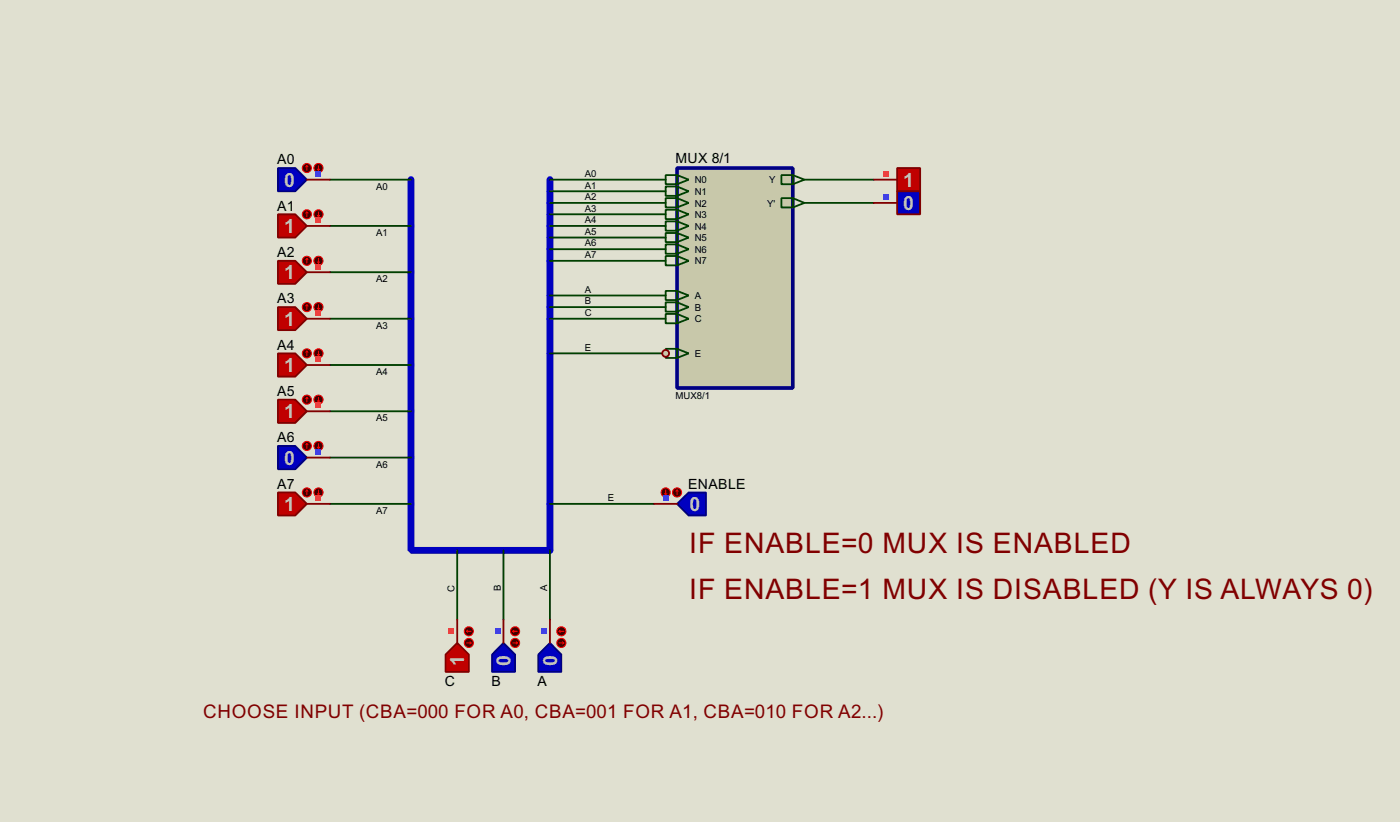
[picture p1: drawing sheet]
<svg xmlns="http://www.w3.org/2000/svg" width="307mm" height="180mm" viewBox="0 0 307 180" stroke-linecap="round" stroke-linejoin="round" font-family="sans-serif">
<path d="M0 0h307.3v180.3h-307.3z" fill="#e0e0d0"/>
<path d="M90.2 39.4v81.3h30.5v-81.3" fill="none" stroke="#0000c0" stroke-width="1.5"/>
<g fill="none" stroke="#004000" stroke-width=".4">
<path d="M72.4 39.4h17.8M120.7 39.4h25.4M176.6 39.4h15.2M72.4 59.7h17.8M72.4 49.6h17.8M120.7 49.6h25.4M120.7 44.5h25.4M120.7 57.2h25.4M120.7 54.7h25.4M120.7 52.1h25.4M120.7 47h25.4M120.7 42h25.4"/>
<path d="M176.6 44.5h15.2M72.4 69.9h17.8M120.7 69.9h25.4M120.7 77.5h25.4M120.7 67.4h25.4M120.7 64.8h25.4M72.4 90.2h17.8M72.4 80.1h17.8M72.4 110.5h17.8M72.4 100.4h17.8M120.7 110.5h22.9M100.4 120.7v15.2"/>
<path d="M110.5 120.7v15.2M120.7 120.7v15.2"/>
</g>
<path d="M61 36.9h3.8l2.6 2.5-2.6 2.6h-3.8z" fill-rule="evenodd" fill="#0000c0" stroke="#000080" stroke-width=".4"/>
<path d="M67.4 39.4h5" fill="none" stroke="#800000" stroke-width=".4"/>
<circle cx="67.3" cy="36.9" r="1" fill="#400000" stroke="#f00" stroke-width=".22"/>
<path d="M67.4 36.4l-.3 .2M67.4 36.4l.2 .2M67.4 36.4v1" fill="none" stroke="#f00" stroke-width=".22"/>
<circle cx="69.9" cy="36.9" r="1" fill="#400000" stroke="#f00" stroke-width=".22"/>
<path d="M69.7 37.1l.2 .3M69.9 36.4v1M70.2 37.1l-.3 .3" fill="none" stroke="#f00" stroke-width=".22"/>
<path d="M69.3 37.5h1.2v1.3h-1.2z" fill="#4040ff"/>
<path d="M61 47h3.8l2.6 2.6-2.6 2.5h-3.8z" fill-rule="evenodd" fill="#c00000" stroke="#800000" stroke-width=".4"/>
<path d="M67.4 49.6h5" fill="none" stroke="#800000" stroke-width=".4"/>
<circle cx="67.3" cy="47" r="1" fill="#400000" stroke="#f00" stroke-width=".22"/>
<path d="M67.4 46.5l-.3 .3M67.4 46.5l.2 .3M67.4 46.5v1.1" fill="none" stroke="#f00" stroke-width=".22"/>
<circle cx="69.9" cy="47" r="1" fill="#400000" stroke="#f00" stroke-width=".22"/>
<path d="M69.7 47.3l.2 .3M69.9 46.5v1.1M70.2 47.3l-.3 .3" fill="none" stroke="#f00" stroke-width=".22"/>
<path d="M69.3 47.7h1.2v1.2h-1.2z" fill="#ff4040"/>
<path d="M61 57.2h3.8l2.6 2.5-2.6 2.6h-3.8z" fill-rule="evenodd" fill="#c00000" stroke="#800000" stroke-width=".4"/>
<path d="M67.4 59.7h5" fill="none" stroke="#800000" stroke-width=".4"/>
<circle cx="67.3" cy="57.2" r="1" fill="#400000" stroke="#f00" stroke-width=".22"/>
<path d="M67.4 56.7l-.3 .3M67.4 56.7l.2 .3M67.4 56.7v1" fill="none" stroke="#f00" stroke-width=".22"/>
<circle cx="69.9" cy="57.2" r="1" fill="#400000" stroke="#f00" stroke-width=".22"/>
<path d="M69.7 57.5l.2 .2M69.9 56.7v1M70.2 57.5l-.3 .2" fill="none" stroke="#f00" stroke-width=".22"/>
<path d="M69.3 57.8h1.2v1.3h-1.2z" fill="#ff4040"/>
<path d="M61 67.4h3.8l2.6 2.5-2.6 2.5h-3.8z" fill-rule="evenodd" fill="#c00000" stroke="#800000" stroke-width=".4"/>
<path d="M67.4 69.9h5" fill="none" stroke="#800000" stroke-width=".4"/>
<circle cx="67.3" cy="67.4" r="1" fill="#400000" stroke="#f00" stroke-width=".22"/>
<path d="M67.4 66.9l-.3 .2M67.4 66.9l.2 .2M67.4 66.9v1" fill="none" stroke="#f00" stroke-width=".22"/>
<circle cx="69.9" cy="67.4" r="1" fill="#400000" stroke="#f00" stroke-width=".22"/>
<path d="M69.7 67.6l.2 .3M69.9 66.9v1M70.2 67.6l-.3 .3" fill="none" stroke="#f00" stroke-width=".22"/>
<path d="M69.3 68h1.2v1.3h-1.2z" fill="#ff4040"/>
<path d="M61 77.5h3.8l2.6 2.6-2.6 2.5h-3.8z" fill-rule="evenodd" fill="#c00000" stroke="#800000" stroke-width=".4"/>
<path d="M67.4 80.1h5" fill="none" stroke="#800000" stroke-width=".4"/>
<circle cx="67.3" cy="77.5" r="1" fill="#400000" stroke="#f00" stroke-width=".22"/>
<path d="M67.4 77l-.3 .3M67.4 77l.2 .3M67.4 77v1" fill="none" stroke="#f00" stroke-width=".22"/>
<circle cx="69.9" cy="77.5" r="1" fill="#400000" stroke="#f00" stroke-width=".22"/>
<path d="M69.7 77.8l.2 .2M69.9 77v1M70.2 77.8l-.3 .2" fill="none" stroke="#f00" stroke-width=".22"/>
<path d="M69.3 78.2h1.2v1.2h-1.2z" fill="#ff4040"/>
<path d="M61 87.7h3.8l2.6 2.5-2.6 2.6h-3.8z" fill-rule="evenodd" fill="#c00000" stroke="#800000" stroke-width=".4"/>
<path d="M67.4 90.2h5" fill="none" stroke="#800000" stroke-width=".4"/>
<circle cx="67.3" cy="87.7" r="1" fill="#400000" stroke="#f00" stroke-width=".22"/>
<path d="M67.4 87.2l-.3 .2M67.4 87.2l.2 .2M67.4 87.2v1" fill="none" stroke="#f00" stroke-width=".22"/>
<circle cx="69.9" cy="87.7" r="1" fill="#400000" stroke="#f00" stroke-width=".22"/>
<path d="M69.7 87.9l.2 .3M69.9 87.2v1M70.2 87.9l-.3 .3" fill="none" stroke="#f00" stroke-width=".22"/>
<path d="M69.3 88.3h1.2v1.3h-1.2z" fill="#ff4040"/>
<path d="M61 97.8h3.8l2.6 2.6-2.6 2.5h-3.8z" fill-rule="evenodd" fill="#0000c0" stroke="#000080" stroke-width=".4"/>
<path d="M67.4 100.4h5" fill="none" stroke="#800000" stroke-width=".4"/>
<circle cx="67.3" cy="97.8" r="1" fill="#400000" stroke="#f00" stroke-width=".22"/>
<path d="M67.4 97.3l-.3 .3M67.4 97.3l.2 .3M67.4 97.3v1.1" fill="none" stroke="#f00" stroke-width=".22"/>
<circle cx="69.9" cy="97.8" r="1" fill="#400000" stroke="#f00" stroke-width=".22"/>
<path d="M69.7 98.1l.2 .3M69.9 97.3v1.1M70.2 98.1l-.3 .3" fill="none" stroke="#f00" stroke-width=".22"/>
<path d="M69.3 98.5h1.2v1.2h-1.2z" fill="#4040ff"/>
<path d="M61 108h3.8l2.6 2.5-2.6 2.6h-3.8z" fill-rule="evenodd" fill="#c00000" stroke="#800000" stroke-width=".4"/>
<path d="M67.4 110.5h5" fill="none" stroke="#800000" stroke-width=".4"/>
<circle cx="67.3" cy="108" r="1" fill="#400000" stroke="#f00" stroke-width=".22"/>
<path d="M67.4 107.5l-.3 .3M67.4 107.5l.2 .3M67.4 107.5v1" fill="none" stroke="#f00" stroke-width=".22"/>
<circle cx="69.9" cy="108" r="1" fill="#400000" stroke="#f00" stroke-width=".22"/>
<path d="M69.7 108.3l.2 .2M69.9 107.5v1M70.2 108.3l-.3 .2" fill="none" stroke="#f00" stroke-width=".22"/>
<path d="M69.3 108.6h1.2v1.3h-1.2z" fill="#ff4040"/>
<path d="M118.2 143.6l2.5-2.6 2.5 2.6v3.8h-5z" fill-rule="evenodd" fill="#0000c0" stroke="#000080" stroke-width=".4"/>
<path d="M120.7 135.9v5.1" fill="none" stroke="#800000" stroke-width=".4"/>
<circle cx="123.2" cy="141" r="1" fill="#400000" stroke="#f00" stroke-width=".22"/>
<path d="M122.7 141h1.1M123.5 140.8l.3 .2M123.8 141l-.3 .3" fill="none" stroke="#f00" stroke-width=".22"/>
<circle cx="123.2" cy="138.5" r="1" fill="#400000" stroke="#f00" stroke-width=".22"/>
<path d="M122.7 138.5l.3 .2M122.7 138.5h1.1M123 138.2l-.3 .3" fill="none" stroke="#f00" stroke-width=".22"/>
<path d="M118.8 137.8h1.3v1.3h-1.3z" fill="#4040ff"/>
<path d="M110.5 141l2.6 2.6v3.8h-5.1v-3.8z" fill-rule="evenodd" fill="#0000c0" stroke="#000080" stroke-width=".4"/>
<path d="M110.5 135.9v5.1" fill="none" stroke="#800000" stroke-width=".4"/>
<circle cx="113" cy="141" r="1" fill="#400000" stroke="#f00" stroke-width=".22"/>
<path d="M112.6 141h1M113.3 140.8l.3 .2M113.6 141l-.3 .3" fill="none" stroke="#f00" stroke-width=".22"/>
<circle cx="113" cy="138.5" r="1" fill="#400000" stroke="#f00" stroke-width=".22"/>
<path d="M112.6 138.5l.2 .2M112.6 138.5h1M112.8 138.2l-.2 .3" fill="none" stroke="#f00" stroke-width=".22"/>
<path d="M108.6 137.8h1.3v1.3h-1.3z" fill="#4040ff"/>
<path d="M97.8 143.6l2.6-2.6 2.5 2.6v3.8h-5.1z" fill-rule="evenodd" fill="#c00000" stroke="#800000" stroke-width=".4"/>
<path d="M100.4 135.9v5.1" fill="none" stroke="#800000" stroke-width=".4"/>
<circle cx="102.9" cy="141" r="1" fill="#400000" stroke="#f00" stroke-width=".22"/>
<path d="M102.4 141h1M103.2 140.8l.2 .2M103.4 141l-.2 .3" fill="none" stroke="#f00" stroke-width=".22"/>
<circle cx="102.9" cy="138.5" r="1" fill="#400000" stroke="#f00" stroke-width=".22"/>
<path d="M102.4 138.5l.3 .2M102.4 138.5h1M102.7 138.2l-.3 .3" fill="none" stroke="#f00" stroke-width=".22"/>
<path d="M98.5 137.8h1.2v1.3h-1.2z" fill="#ff4040"/>
<path d="M148.6 36.9h25.4v48.2h-25.4z" fill="#c8c8aa" stroke="#000080" stroke-width=".8"/>
<g fill="none" stroke="#004000" stroke-width=".4">
<path d="M146.1 38.4h2.5l2.6 1-2.6 1h-2.5zM148.6 38.4v2M171.5 38.4h2.5l2.6 1-2.6 1h-2.5zM174 38.4v2M146.1 40.9h2.5l2.6 1.1-2.6 1h-2.5zM146.1 43.5h2.5l2.6 1-2.6 1h-2.5zM146.1 46h2.5l2.6 1-2.6 1.1h-2.5zM146.1 48.6h2.5l2.6 1-2.6 1h-2.5zM146.1 51.1h2.5l2.6 1-2.6 1h-2.5zM146.1 53.6h2.5l2.6 1.1-2.6 1h-2.5zM146.1 56.2h2.5l2.6 1-2.6 1h-2.5zM148.6 40.9v2.1"/>
<path d="M148.6 43.5v2M148.6 46v2.1M148.6 48.6v2M148.6 51.1v2M148.6 53.6v2.1M148.6 56.2v2M171.5 43.5h2.5l2.6 1-2.6 1h-2.5zM174 43.5v2M146.1 63.8h2.5l2.6 1-2.6 1h-2.5zM146.1 66.3h2.5l2.6 1.1-2.6 1h-2.5zM146.1 68.9h2.5l2.6 1-2.6 1h-2.5zM146.1 76.5h2.5l2.6 1-2.6 1h-2.5z"/>
<path d="M148.6 63.8v2M148.6 66.3v2.1M148.6 68.9v2M148.6 76.5v2"/>
</g>
<path d="M196.9 36.9h5.1v5.1h-5.1z" fill-rule="evenodd" fill="#c00000" stroke="#800000" stroke-width=".4"/>
<path d="M191.8 39.4h5.1" fill="none" stroke="#800000" stroke-width=".4"/>
<path d="M193.7 37.5h1.3v1.3h-1.3z" fill="#ff4040"/>
<path d="M196.9 42h5.1v5h-5.1z" fill-rule="evenodd" fill="#0000c0" stroke="#800000" stroke-width=".4"/>
<path d="M191.8 44.5h5.1" fill="none" stroke="#800000" stroke-width=".4"/>
<path d="M193.7 42.6h1.3v1.3h-1.3z" fill="#4040ff"/>
<circle cx="146.1" cy="77.5" r=".75" fill="#c8c8aa" stroke="#800000" stroke-width=".4"/>
<path d="M148.6 110.5l2.6-2.5h3.8v5.1h-3.8z" fill-rule="evenodd" fill="#0000c0" stroke="#000080" stroke-width=".4"/>
<path d="M143.6 110.5h5" fill="none" stroke="#800000" stroke-width=".4"/>
<circle cx="148.6" cy="108" r="1" fill="#400000" stroke="#f00" stroke-width=".22"/>
<path d="M148.6 107.5l.3 .3M148.6 107.5l-.2 .3M148.6 107.5v1" fill="none" stroke="#f00" stroke-width=".22"/>
<circle cx="146.1" cy="108" r="1" fill="#400000" stroke="#f00" stroke-width=".22"/>
<path d="M145.9 108.3l.2 .2M146.1 107.5v1M146.4 108.3l-.3 .2" fill="none" stroke="#f00" stroke-width=".22"/>
<path d="M145.5 108.6h1.2v1.3h-1.2z" fill="#4040ff"/>
<g font-size="7" fill="#800000">
<text x="151.3" y="121.3">IF ENABLE=0 MUX IS ENABLED</text>
<text x="151.3" y="131.5">IF ENABLE=1 MUX IS DISABLED (Y IS ALWAYS 0)</text>
</g>
<g font-size="4.8" fill="#c0c0c0">
<text x="62.4" y="40.9">0</text>
<text x="198.3" y="40.9">1</text>
<text x="198.3" y="46.1">0</text>
<text x="62.4" y="51.1">1</text>
<text x="62.4" y="61.3">1</text>
<text x="62.4" y="71.5">1</text>
<text x="62.4" y="81.6">1</text>
<text x="62.4" y="91.8">1</text>
<text x="62.4" y="101.9">0</text>
<text x="62.4" y="112.1">1</text>
<text x="151.3" y="112.1">0</text>
<text x="101.9" y="146" transform="rotate(-90 101.9 146)">1</text>
<text x="112.1" y="146" transform="rotate(-90 112.1 146)">0</text>
<text x="122.3" y="146" transform="rotate(-90 122.3 146)">0</text>
</g>
<text font-size="4.6" fill="#800000" x="44.6" y="157.5">CHOOSE INPUT (CBA=000 FOR A0, CBA=001 FOR A1, CBA=010 FOR A2...)</text>
<g font-size="3.5">
<text x="148.3" y="35.9">MUX 8/1</text>
<text x="60.9" y="36">A0</text>
<text x="60.9" y="46.2">A1</text>
<text x="60.9" y="56.4">A2</text>
<text x="60.9" y="66.6">A3</text>
<text x="60.9" y="76.7">A4</text>
<text x="60.9" y="86.9">A5</text>
<text x="60.9" y="97">A6</text>
<text x="60.9" y="107.2">A7</text>
<text x="151" y="107.2">ENABLE</text>
<text x="97.7" y="150.5">C</text>
<text x="107.9" y="150.5">B</text>
<text x="118" y="150.5">A</text>
</g>
<g font-size="2.4">
<text x="82.5" y="41.6">A0</text>
<text x="128.3" y="41.3">A1</text>
<text x="128.3" y="38.8">A0</text>
<text x="152.5" y="40.2">N0</text>
<text x="168.8" y="40.2">Y</text>
<text x="128.3" y="46.4">A3</text>
<text x="128.3" y="43.9">A2</text>
<text x="152.5" y="42.7">N1</text>
<text x="152.5" y="45.3">N2</text>
<text x="152.5" y="47.8">N3</text>
<text x="168.4" y="45.3">Y'</text>
<text x="82.5" y="51.8">A1</text>
<text x="128.3" y="51.5">A5</text>
<text x="128.3" y="49">A4</text>
<text x="152.5" y="50.4">N4</text>
<text x="152.5" y="52.9">N5</text>
<text x="128.3" y="56.6">A7</text>
<text x="128.3" y="54">A6</text>
<text x="152.5" y="55.4">N6</text>
<text x="152.5" y="58">N7</text>
<text x="82.5" y="61.9">A2</text>
<text x="128.3" y="64.2">A</text>
<text x="152.5" y="65.6">A</text>
<text x="128.3" y="69.3">C</text>
<text x="128.3" y="66.7">B</text>
<text x="152.5" y="68.1">B</text>
<text x="152.5" y="70.7">C</text>
<text x="82.5" y="72.1">A3</text>
<text x="128.3" y="76.9">E</text>
<text x="82.5" y="82.2">A4</text>
<text x="152.5" y="78.3">E</text>
<text x="148.2" y="87.5">MUX8/1</text>
<text x="82.5" y="92.4">A5</text>
<text x="82.5" y="102.6">A6</text>
<text x="82.5" y="112.7">A7</text>
<text x="133.4" y="109.9">E</text>
<text x="99.8" y="129.8" transform="rotate(-90 99.8 129.8)">C</text>
<text x="109.9" y="129.7" transform="rotate(-90 109.9 129.7)">B</text>
<text x="120.1" y="129.7" transform="rotate(-90 120.1 129.7)">A</text>
</g>
</svg>
